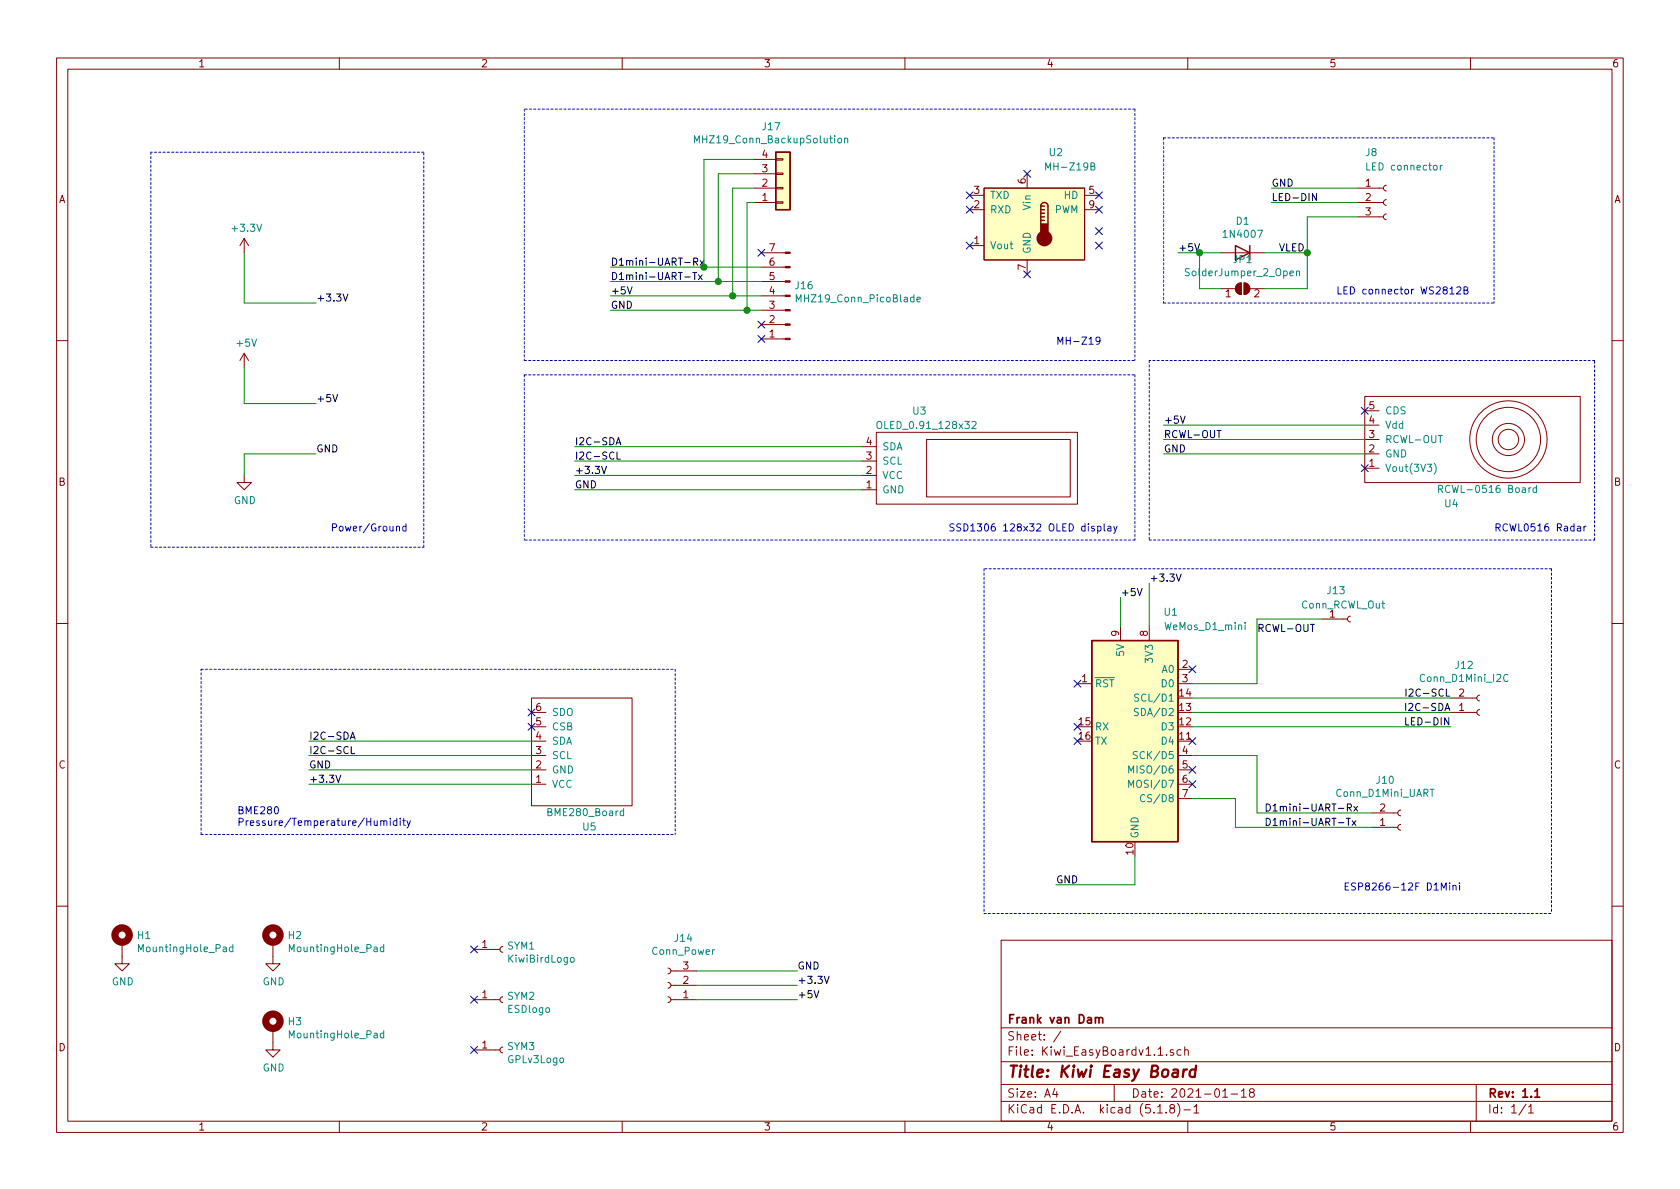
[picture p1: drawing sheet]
EESchema Schematic File Version 4
EELAYER 30 0
EELAYER END
$Descr A4 11693 8268
encoding utf-8
Sheet 1 1
Title "Kiwi Easy Board"
Date "2021-01-18"
Rev "1.1"
Comp "Frank van Dam"
Comment1 ""
Comment2 ""
Comment3 ""
Comment4 ""
$EndDescr
Text Label 10100 5050 2    50   ~ 0
LED-DIN
Text Label 10100 4950 2    50   ~ 0
I2C-SDA
Text Label 10100 4850 2    50   ~ 0
I2C-SCL
Text Label 4250 1850 0    50   ~ 0
D1mini-UART-Rx
Text Label 4250 1950 0    50   ~ 0
D1mini-UART-Tx
$Comp
L power:+3.3V #PWR0101
U 1 1
P 1700 1750
F 0 "#PWR0101" H 1700 1600 50  0001 C CNN
F 1 "+3.3V" H 1715 1923 50  0000 C CNN
F 2 "" H 1700 1750 50  0001 C CNN
F 3 "" H 1700 1750 50  0001 C CNN
	1    1700 1750
	1    0    0    -1  
$EndComp
Wire Wire Line
	1700 1750 1700 2100
Wire Wire Line
	1700 2100 2200 2100
Wire Wire Line
	1700 2800 2200 2800
$Comp
L power:GND #PWR0103
U 1 1
P 1700 3300
F 0 "#PWR0103" H 1700 3050 50  0001 C CNN
F 1 "GND" H 1705 3127 50  0000 C CNN
F 2 "" H 1700 3300 50  0001 C CNN
F 3 "" H 1700 3300 50  0001 C CNN
	1    1700 3300
	1    0    0    -1  
$EndComp
Wire Wire Line
	1700 3300 1700 3150
Wire Wire Line
	1700 3150 2200 3150
Wire Wire Line
	9450 1400 8850 1400
Text Label 8850 1400 0    50   ~ 0
LED-DIN
Text Label 4000 3400 0    50   ~ 0
GND
Text Label 4000 3300 0    50   ~ 0
+3.3V
Text Label 4000 3200 0    50   ~ 0
I2C-SCL
Text Label 4000 3100 0    50   ~ 0
I2C-SDA
Text Label 8100 3050 0    50   ~ 0
RCWL-OUT
Text Label 8100 2950 0    50   ~ 0
+5V
Text Notes 7350 2400 0    50   ~ 0
MH-Z19
Text Notes 9350 6200 0    50   ~ 0
ESP8266-12F D1Mini
Wire Notes Line
	1050 1050 1050 3800
Wire Notes Line
	1050 3800 2950 3800
Wire Notes Line
	2950 3800 2950 1050
Wire Notes Line
	2950 1050 1050 1050
Text Notes 2300 3700 0    50   ~ 0
Power/Ground
Text Notes 6600 3700 0    50   ~ 0
SSD1306 128x32 OLED display
Text Notes 10400 3700 0    50   ~ 0
RCWL0516 Radar
Wire Notes Line
	8100 950  10400 950 
$Comp
L Connector:Conn_01x03_Female J8
U 1 1
P 9650 1400
F 0 "J8" H 9500 1750 50  0000 L CNN
F 1 "LED connector" H 9500 1650 50  0000 L CNN
F 2 "Connector_PinSocket_2.54mm:PinSocket_1x03_P2.54mm_Horizontal" H 9650 1400 50  0001 C CNN
F 3 "~" H 9650 1400 50  0001 C CNN
	1    9650 1400
	1    0    0    -1  
$EndComp
Wire Wire Line
	9450 1300 8850 1300
Text Label 8850 1300 0    50   ~ 0
GND
Wire Notes Line
	8100 2100 10400 2100
Text Notes 9300 2050 0    50   ~ 0
LED connector WS2812B
Wire Wire Line
	7900 5950 7900 6150
Text Label 7350 6150 0    50   ~ 0
GND
Wire Wire Line
	8000 4350 8000 4050
Text Label 7800 4150 0    50   ~ 0
+5V
Text Label 8000 4050 0    50   ~ 0
+3.3V
Wire Wire Line
	7900 6150 7350 6150
Wire Wire Line
	8300 5550 8600 5550
Text Label 8800 5650 0    50   ~ 0
D1mini-UART-Rx
Text Label 8800 5750 0    50   ~ 0
D1mini-UART-Tx
$Comp
L power:GND #PWR01
U 1 1
P 850 6650
F 0 "#PWR01" H 850 6400 50  0001 C CNN
F 1 "GND" H 855 6477 50  0000 C CNN
F 2 "" H 850 6650 50  0001 C CNN
F 3 "" H 850 6650 50  0001 C CNN
	1    850  6650
	1    0    0    -1  
$EndComp
$Comp
L power:GND #PWR02
U 1 1
P 1900 6650
F 0 "#PWR02" H 1900 6400 50  0001 C CNN
F 1 "GND" H 1905 6477 50  0000 C CNN
F 2 "" H 1900 6650 50  0001 C CNN
F 3 "" H 1900 6650 50  0001 C CNN
	1    1900 6650
	1    0    0    -1  
$EndComp
$Comp
L Mechanical:MountingHole_Pad H1
U 1 1
P 850 6550
F 0 "H1" H 950 6599 50  0000 L CNN
F 1 "MountingHole_Pad" H 950 6508 50  0000 L CNN
F 2 "MountingHole:MountingHole_3.2mm_M3_Pad_TopBottom" H 850 6550 50  0001 C CNN
F 3 "~" H 850 6550 50  0001 C CNN
	1    850  6550
	1    0    0    -1  
$EndComp
$Comp
L Mechanical:MountingHole_Pad H2
U 1 1
P 1900 6550
F 0 "H2" H 2000 6599 50  0000 L CNN
F 1 "MountingHole_Pad" H 2000 6508 50  0000 L CNN
F 2 "MountingHole:MountingHole_3.2mm_M3_Pad_TopBottom" H 1900 6550 50  0001 C CNN
F 3 "~" H 1900 6550 50  0001 C CNN
	1    1900 6550
	1    0    0    -1  
$EndComp
Text Notes 1650 5750 0    50   ~ 0
BME280 \nPressure/Temperature/Humidity
Wire Notes Line
	4700 4650 4700 5800
Wire Notes Line
	1400 5800 1400 4650
Text Label 2150 5150 0    50   ~ 0
I2C-SDA
Text Label 2150 5250 0    50   ~ 0
I2C-SCL
Text Label 2150 5350 0    50   ~ 0
GND
Text Label 2150 5450 0    50   ~ 0
+3.3V
Wire Notes Line
	7900 750  3650 750 
Wire Notes Line
	7900 750  7900 2500
Wire Notes Line
	3650 2500 7900 2500
Wire Notes Line
	3650 750  3650 2500
$Comp
L KiwiAirMonitorModules:mh_z19b_MH-Z19B U2
U 1 1
P 7150 1550
F 0 "U2" H 7350 2050 50  0000 C CNN
F 1 "MH-Z19B" H 7450 1950 50  0000 C CNN
F 2 "mh-z19:MH-Z19" H 7150 900 50  0001 C CNN
F 3 "https://www.winsen-sensor.com/d/files/MH-Z19B.pdf" H 7100 1300 50  0001 C CNN
	1    7150 1550
	1    0    0    -1  
$EndComp
$Comp
L KiwiAirMonitorModules:KiwiAirMonitorModules_BME280_Board U5
U 1 1
P 3700 4850
F 0 "U5" H 4050 5750 50  0000 L CNN
F 1 "BME280_Board" H 3800 5650 50  0000 L CNN
F 2 "KiwiAirMonitorModules:BME280_Board" H 4050 5550 50  0001 C CNN
F 3 "" H 4050 5550 50  0001 C CNN
	1    3700 4850
	1    0    0    1   
$EndComp
Wire Notes Line
	1400 5800 4700 5800
Wire Notes Line
	1400 4650 4700 4650
Wire Wire Line
	8300 4750 8750 4750
Text Label 8750 4400 0    50   ~ 0
RCWL-OUT
Wire Notes Line
	3650 2600 7900 2600
Wire Notes Line
	7900 2600 7900 3750
Wire Notes Line
	3650 2600 3650 3750
Wire Notes Line
	7900 3750 3650 3750
$Comp
L KiwiAirMonitorModules:KiwiAirMonitorModules_RCWL-0516-Board U4
U 1 1
P 9500 2750
F 0 "U4" H 10050 3500 50  0000 L CNN
F 1 "RCWL-0516 Board" H 10000 3400 50  0000 L CNN
F 2 "KiwiAirMonitorModules:RCWL-0516" H 9550 3400 50  0001 C CNN
F 3 "" H 9550 3400 50  0001 C CNN
	1    9500 2750
	1    0    0    1   
$EndComp
Wire Notes Line
	8000 3750 11100 3750
Wire Notes Line
	11100 3750 11100 2500
Wire Notes Line
	11100 2500 8000 2500
Wire Notes Line
	8000 2500 8000 3750
$Comp
L Connector:Conn_01x02_Female J10
U 1 1
P 9750 5750
F 0 "J10" H 9642 5425 50  0000 C CNN
F 1 "Conn_D1Mini_UART" H 9642 5516 50  0000 C CNN
F 2 "Connector_PinHeader_2.54mm:PinHeader_1x02_P2.54mm_Vertical" H 9750 5750 50  0001 C CNN
F 3 "~" H 9750 5750 50  0001 C CNN
	1    9750 5750
	1    0    0    1   
$EndComp
$Comp
L Connector:Conn_01x02_Female J12
U 1 1
P 10300 4950
F 0 "J12" H 10192 4625 50  0000 C CNN
F 1 "Conn_D1Mini_I2C" H 10192 4716 50  0000 C CNN
F 2 "Connector_PinHeader_2.54mm:PinHeader_1x02_P2.54mm_Vertical" H 10300 4950 50  0001 C CNN
F 3 "~" H 10300 4950 50  0001 C CNN
	1    10300 4950
	1    0    0    1   
$EndComp
$Comp
L Connector:Conn_01x01_Female J13
U 1 1
P 9400 4300
F 0 "J13" H 9300 4500 50  0000 C CNN
F 1 "Conn_RCWL_Out" H 9350 4400 50  0000 C CNN
F 2 "Connector_PinHeader_2.54mm:PinHeader_1x01_P2.54mm_Vertical" H 9400 4300 50  0001 C CNN
F 3 "~" H 9400 4300 50  0001 C CNN
	1    9400 4300
	1    0    0    -1  
$EndComp
$Comp
L Connector:Conn_01x03_Female J14
U 1 1
P 4650 6850
F 0 "J14" H 4542 6525 50  0000 C CNN
F 1 "Conn_Power" H 4542 6616 50  0000 C CNN
F 2 "Connector_PinHeader_2.54mm:PinHeader_1x03_P2.54mm_Vertical" H 4650 6850 50  0001 C CNN
F 3 "~" H 4650 6850 50  0001 C CNN
	1    4650 6850
	-1   0    0    1   
$EndComp
Wire Wire Line
	4850 6750 5550 6750
Wire Wire Line
	4850 6850 5550 6850
Wire Wire Line
	4850 6950 5550 6950
Text Label 5550 6750 0    50   ~ 0
GND
Text Label 5550 6950 0    50   ~ 0
+5V
Text Label 5550 6850 0    50   ~ 0
+3.3V
Wire Notes Line
	10800 3950 10800 6350
NoConn ~ 7650 1350
NoConn ~ 7650 1450
NoConn ~ 7650 1600
NoConn ~ 7650 1700
NoConn ~ 9500 2850
NoConn ~ 9500 3250
NoConn ~ 7500 5150
NoConn ~ 7500 5050
NoConn ~ 7500 4750
NoConn ~ 8300 4650
NoConn ~ 8300 5150
NoConn ~ 8300 5350
NoConn ~ 8300 5450
NoConn ~ 3700 4950
NoConn ~ 3700 5050
Text Label 2200 2100 0    50   ~ 0
+3.3V
Text Label 2200 2800 0    50   ~ 0
+5V
Text Label 2200 3150 0    50   ~ 0
GND
NoConn ~ 6750 1700
Wire Wire Line
	7800 4350 7800 4150
$Comp
L MCU_Module:WeMos_D1_mini U1
U 1 1
P 7900 5150
F 0 "U1" H 8150 6050 50  0000 C CNN
F 1 "WeMos_D1_mini" H 8100 5950 50  0000 L CNN
F 2 "Module:WEMOS_D1_mini_light" H 7900 4000 50  0001 C CNN
F 3 "https://wiki.wemos.cc/products:d1:d1_mini#documentation" H 6050 4000 50  0001 C CNN
	1    7900 5150
	1    0    0    -1  
$EndComp
$Comp
L power:+5V #PWR0102
U 1 1
P 1700 2550
F 0 "#PWR0102" H 1700 2400 50  0001 C CNN
F 1 "+5V" H 1715 2723 50  0000 C CNN
F 2 "" H 1700 2550 50  0001 C CNN
F 3 "" H 1700 2550 50  0001 C CNN
	1    1700 2550
	1    0    0    -1  
$EndComp
Wire Wire Line
	1700 2550 1700 2800
Wire Wire Line
	8300 4850 10100 4850
Wire Wire Line
	8300 4950 10100 4950
Wire Wire Line
	8300 5050 10100 5050
Wire Wire Line
	8750 4300 9200 4300
Wire Wire Line
	8750 4300 8750 4750
Wire Wire Line
	8600 5550 8600 5750
Wire Wire Line
	8600 5750 9550 5750
Wire Wire Line
	8750 5250 8750 5650
Wire Wire Line
	8750 5650 9550 5650
Wire Wire Line
	8300 5250 8750 5250
Wire Notes Line
	6850 3950 6850 6350
Wire Notes Line
	10800 3950 6850 3950
Wire Notes Line
	6850 6350 10800 6350
Wire Wire Line
	4250 1950 5000 1950
Wire Wire Line
	8100 3050 9500 3050
Wire Wire Line
	4000 3400 6000 3400
Wire Wire Line
	4000 3300 6000 3300
Wire Wire Line
	4000 3200 6000 3200
Wire Wire Line
	4000 3100 6000 3100
Wire Wire Line
	2150 5450 3700 5450
Wire Wire Line
	2150 5350 3700 5350
Wire Wire Line
	2150 5250 3700 5250
Wire Wire Line
	2150 5150 3700 5150
$Comp
L Diode:1N4007 D1
U 1 1
P 8650 1750
F 0 "D1" H 8650 1533 50  0000 C CNN
F 1 "1N4007" H 8650 1624 50  0000 C CNN
F 2 "Diode_THT:D_DO-41_SOD81_P10.16mm_Horizontal" H 8650 1575 50  0001 C CNN
F 3 "http://www.vishay.com/docs/88503/1n4001.pdf" H 8650 1750 50  0001 C CNN
	1    8650 1750
	-1   0    0    1   
$EndComp
Wire Notes Line
	8100 950  8100 2100
Wire Notes Line
	10400 950  10400 2100
Text Label 8200 1750 0    50   ~ 0
+5V
Wire Wire Line
	8800 1750 9100 1750
Wire Wire Line
	9100 1750 9100 1500
Wire Wire Line
	9100 1500 9450 1500
Text Label 8900 1750 0    50   ~ 0
VLED
$Comp
L Jumper:SolderJumper_2_Open JP1
U 1 1
P 8650 2000
F 0 "JP1" H 8650 2205 50  0000 C CNN
F 1 "SolderJumper_2_Open" H 8650 2114 50  0000 C CNN
F 2 "Jumper:SolderJumper-2_P1.3mm_Open_TrianglePad1.0x1.5mm" H 8650 2000 50  0001 C CNN
F 3 "~" H 8650 2000 50  0001 C CNN
	1    8650 2000
	1    0    0    -1  
$EndComp
Wire Wire Line
	8800 2000 9100 2000
Wire Wire Line
	9100 2000 9100 1750
Connection ~ 9100 1750
Wire Wire Line
	8500 2000 8350 2000
Wire Wire Line
	8350 2000 8350 1750
Wire Wire Line
	8200 1750 8350 1750
Connection ~ 8350 1750
Wire Wire Line
	8350 1750 8500 1750
$Comp
L Connector:Conn_01x07_Male J16
U 1 1
P 5500 2050
F 0 "J16" H 5472 1982 50  0000 R CNN
F 1 "MHZ19_Conn_PicoBlade" H 5472 2073 50  0000 R CNN
F 2 "Connector_Molex:Molex_PicoBlade_53047-0710_1x07_P1.25mm_Vertical" H 5500 2050 50  0001 C CNN
F 3 "~" H 5500 2050 50  0001 C CNN
	1    5500 2050
	-1   0    0    1   
$EndComp
NoConn ~ 6750 1350
NoConn ~ 6750 1450
NoConn ~ 7150 1900
NoConn ~ 7150 1200
Wire Wire Line
	4250 1850 4900 1850
Wire Wire Line
	5300 2050 5100 2050
Text Label 4250 2050 0    50   ~ 0
+5V
Text Label 4250 2150 0    50   ~ 0
GND
NoConn ~ 5300 1750
NoConn ~ 5300 2250
NoConn ~ 5300 2350
$Comp
L Connector:Conn_01x01_Female SYM3
U 1 1
P 3500 7300
F 0 "SYM3" H 3528 7326 50  0000 L CNN
F 1 "GPLv3Logo" H 3528 7235 50  0000 L CNN
F 2 "KiwiAirMonitorModules:GPL3" H 3500 7300 50  0001 C CNN
F 3 "~" H 3500 7300 50  0001 C CNN
	1    3500 7300
	1    0    0    -1  
$EndComp
NoConn ~ 3300 7300
$Comp
L Connector:Conn_01x01_Female SYM2
U 1 1
P 3500 6950
F 0 "SYM2" H 3528 6976 50  0000 L CNN
F 1 "ESDlogo" H 3528 6885 50  0000 L CNN
F 2 "Symbol:ESD-Logo_8.9x8mm_SilkScreen" H 3500 6950 50  0001 C CNN
F 3 "~" H 3500 6950 50  0001 C CNN
	1    3500 6950
	1    0    0    -1  
$EndComp
NoConn ~ 3300 6950
$Comp
L Connector:Conn_01x01_Female SYM1
U 1 1
P 3500 6600
F 0 "SYM1" H 3528 6626 50  0000 L CNN
F 1 "KiwiBirdLogo" H 3528 6535 50  0000 L CNN
F 2 "KiwiAirMonitorModules:KiwiBirdLogo" H 3500 6600 50  0001 C CNN
F 3 "~" H 3500 6600 50  0001 C CNN
	1    3500 6600
	1    0    0    -1  
$EndComp
NoConn ~ 3300 6600
$Comp
L Connector_Generic:Conn_01x04 J17
U 1 1
P 5450 1300
F 0 "J17" H 5368 875 50  0000 C CNN
F 1 "MHZ19_Conn_BackupSolution" H 5368 966 50  0000 C CNN
F 2 "Connector_PinSocket_2.54mm:PinSocket_1x04_P2.54mm_Vertical" H 5450 1300 50  0001 C CNN
F 3 "~" H 5450 1300 50  0001 C CNN
	1    5450 1300
	1    0    0    1   
$EndComp
Wire Wire Line
	5300 2150 5200 2150
Wire Wire Line
	5200 2150 5200 1400
Wire Wire Line
	5200 1400 5250 1400
Connection ~ 5200 2150
Wire Wire Line
	5200 2150 4250 2150
Wire Wire Line
	5100 2050 5100 1300
Wire Wire Line
	5100 1300 5250 1300
Connection ~ 5100 2050
Wire Wire Line
	5100 2050 4250 2050
Wire Wire Line
	5000 1950 5000 1200
Wire Wire Line
	5000 1200 5250 1200
Connection ~ 5000 1950
Wire Wire Line
	5000 1950 5300 1950
Wire Wire Line
	4900 1850 4900 1100
Wire Wire Line
	4900 1100 5250 1100
Connection ~ 4900 1850
Wire Wire Line
	4900 1850 5300 1850
Text Label 8100 3150 0    50   ~ 0
GND
Wire Wire Line
	8100 3150 9500 3150
$Comp
L KiwiAirMonitorModules:KiwiAirMonitorModules_SSD1306_OLED_0.91_128x32 U3
U 1 1
P 6100 3500
F 0 "U3" H 6400 4150 50  0000 C CNN
F 1 "OLED_0.91_128x32" H 6450 4050 50  0000 C CNN
F 2 "KiwiAirMonitorModules:OLED_0.91_128x32" H 6100 3500 50  0001 C CNN
F 3 "" H 6100 3500 50  0001 C CNN
	1    6100 3500
	1    0    0    -1  
$EndComp
Wire Wire Line
	8100 2950 9500 2950
$Comp
L power:GND #PWR0104
U 1 1
P 1900 7250
F 0 "#PWR0104" H 1900 7000 50  0001 C CNN
F 1 "GND" H 1905 7077 50  0000 C CNN
F 2 "" H 1900 7250 50  0001 C CNN
F 3 "" H 1900 7250 50  0001 C CNN
	1    1900 7250
	1    0    0    -1  
$EndComp
$Comp
L Mechanical:MountingHole_Pad H3
U 1 1
P 1900 7150
F 0 "H3" H 2000 7199 50  0000 L CNN
F 1 "MountingHole_Pad" H 2000 7108 50  0000 L CNN
F 2 "MountingHole:MountingHole_3.2mm_M3_Pad_TopBottom" H 1900 7150 50  0001 C CNN
F 3 "~" H 1900 7150 50  0001 C CNN
	1    1900 7150
	1    0    0    -1  
$EndComp
$EndSCHEMATC
